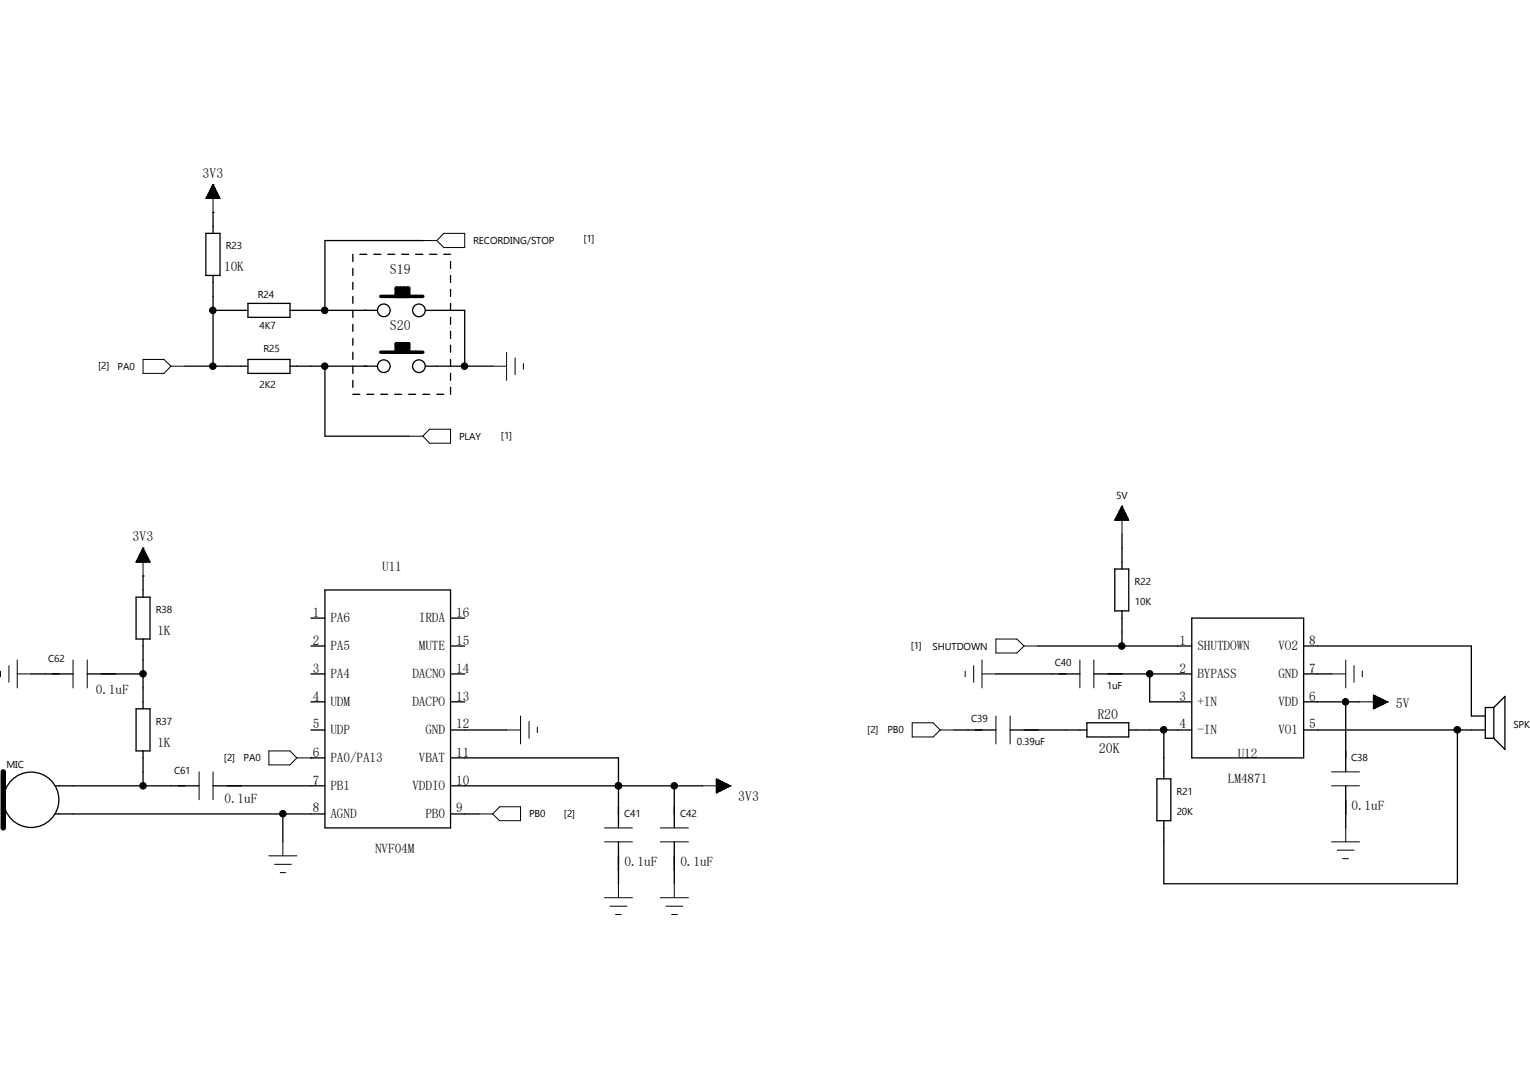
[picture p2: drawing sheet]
<svg xmlns="http://www.w3.org/2000/svg" width="297mm" height="210mm" viewBox="0 0 297 210" stroke-linecap="round" stroke-linejoin="round" font-family="sans-serif">
<g fill="none" stroke="#000" stroke-width=".25">
<path d="M40 45.3h2.7v8.2h-2.7zM41.4 41.2h.1M41.4 41.2v4.1M41.4 53.5v17.6M48.1 58.9h8.2v2.7h-8.2zM68.5 49.4v1.4M68.5 52.1v1.4M68.5 54.8v1.4M68.5 57.5v1.4M69.8 49.4h1.4M72.6 49.4h1.3M75.3 49.4h1.3"/>
<path d="M78 49.4h1.3M80.7 49.4h1.4M82.1 46.7h-19v13.5M83.4 49.4h1.4M86.1 49.4h1.4M87.5 50.8v1.3M87.5 53.5v1.3M87.5 56.2v1.3M87.5 58.9v1.3M35.9 71.1h12.2M41.4 60.2h6.7M48.1 69.8h8.2v2.7h-8.2z"/>
<path d="M56.3 60.2h16.8M56.3 71.1h16.8M63.1 71.1v13.6h16.2M68.5 60.2v1.4M68.5 62.9v1.4M68.5 65.7v1.3M68.5 68.4v1.4M68.5 71.1v1.4M68.5 73.8v1.4M68.5 76.5h1.3M71.2 76.5h1.4M73.9 76.5h1.4"/>
<path d="M76.6 76.5h1.4M79.3 76.5h1.4M82.1 76.5h1.3M82.6 60.2h7.6v10.9M82.6 71.1h13M84.8 76.5h1.3M87.5 61.6v1.3M87.5 64.3v1.4M87.5 67v1.4M87.5 69.8v1.3M87.5 72.5v1.3M87.5 75.2v1.3"/>
<path d="M26.4 115.9h2.7v8.1h-2.7zM27.8 111.8h.1M27.8 111.8v4.1M60.4 120h2.7M63.1 114.5h24.4v46.2h-24.4zM87.5 120h2.7M216.4 110.4h2.7v8.2h-2.7zM217.8 103.7v6.7M217.8 118.6v6.8M231.4 120h21.7v27.1h-21.7zM6.1 130.8h8.1M16.9 130.8h10.9"/>
<path d="M26.4 137.6h2.7v8.2h-2.7zM27.8 124v13.6M60.4 125.4h2.7M60.4 130.8h2.7M60.4 136.2h2.7M87.5 125.4h2.7M87.5 130.8h2.7M87.5 136.2h2.7M193.3 130.8h16.3M201.5 125.4h29.9M212.3 130.8h19.1M223.2 130.8v5.4h8.2"/>
<path d="M253.1 125.4h32.5v13.6h2.7M253.1 130.8h5.4M253.1 136.2h10.8M261.2 136.2v13.6M290 137.3h-1.7v6h1.7M290 137.3v6M290 137.3l2.1-2.1v10.3l-2.1-2.2M10.7 158h52.4M10.7 152.5h28M27.8 145.8v6.7M41.4 152.5h21.7M54.9 158v5.4"/>
<path d="M60.4 147.1h.1M60.4 141.7h2.7M60.4 147.1h2.7M87.5 141.7h10.8M87.5 147.1h32.6v13.6M87.5 152.5h48.9M87.5 158h5.4M120.1 152.5h.1M130.9 152.5v8.2M185.2 141.7h8.1M196.1 141.7h14.9M211 140.3h8.1v2.7h-8.1z"/>
<path d="M219.1 141.7h12.3M224.6 151.2h2.7v8.1h-2.7zM225.9 141.7v9.5M253.1 141.7h35.2M261.2 152.5v8.2M282.9 141.7v29.8h-57v-12.2M120.1 163.4v8.1M130.9 163.4v8.1"/>
<circle cx="74.5" cy="71.1" r="1.23"/>
<circle cx="74.5" cy="60.2" r="1.23"/>
<circle cx="81.3" cy="60.2" r="1.23"/>
<circle cx="81.3" cy="71.1" r="1.23"/>
<circle cx="6.1" cy="155.2" r="5.4"/>
</g>
<path d="M.6 149.8v10.9" fill="none" stroke="#000" stroke-width="1.1"/>
<g fill="none" stroke="#000" stroke-width=".19">
<path d="M40 38.4l2.6 .1M40 38.4v.1M40.1 38.3h2.5M40.2 38.2h2.3v.3M40.2 38.1v.4M40.2 38.1h2.3M40.3 38h2.2v.5M40.3 37.9v.6M40.3 37.9h2.1M40.3 37.8h2v.7M40.3 37.7v.8M40.4 37.7h1.8"/>
<path d="M40.5 37.5h1.7v1M40.5 37.5v1M40.6 37.4h1.6M40.6 37.3h1.5v1.2M40.7 37.1h1.3v1.4M40.7 37v1.5M40.7 37h1.3M40.8 36.9h1.1v1.6M40.8 36.8v1.7M40.9 36.8h.9M40.9 36.7h.9v1.8M41 36.5h.7v2"/>
<path d="M41 36.4v2.1M41.1 36.4h.5M41.1 36.2h.5v2.3M41.1 36.2v2.3M41.2 36.2h.3M41.2 36h.2v2.5M41.2 35.9v2.6M41.3 35.9h.1M41.4 35.8h.1M41.4 35.8v5.4M41.4 35.8l1.3 2.7h-2.7zM41.7 36.6h-.7l-.1 1.9"/>
<path d="M42.1 37.3h-1.5v1.2M82.1 46.7h2.7M86.1 45.3h4.1v2.7h-4.1l-1.3-1.3zM27.8 69.8h4l1.4 1.3-1.4 1.4h-4zM33.2 71.1h2.7M95.6 71.1h2.7M98.3 68.4v5.4M100 69.5v3.2M101.6 70.6v1.1M79.3 84.7h2.8M83.4 83.3h4.1v2.7h-4.1l-1.3-1.3zM216.9 100h1.8v1"/>
<path d="M216.9 99.9v1.1M217 99.9h1.6M217 99.8h1.6v1.2M217 99.7v1.3M217.1 99.7h1.4M217.1 99.5h1.3v1.5M217.1 99.4v1.6M217.2 99.4h1.2M217.2 99.4h1.1v1.6M217.2 99.2v1.8M217.3 99.2h1M217.3 99.1h.9v1.9"/>
<path d="M217.3 99v2M217.4 99h.8M217.5 98.9h.6v2.1M217.5 98.8v2.2M217.5 98.8h.6M217.6 98.7h.4v2.3M217.6 98.6v2.4M217.6 98.6h.3M217.7 98.5h.2v2.5M217.7 98.3v2.7M217.7 98.3h.1M217.8 98.3h.1"/>
<path d="M217.8 98.3v5.4M217.8 98.3l1.3 2.7h-2.7zM26.5 109l2.6 .1M26.5 108.9v.2M26.5 108.9h2.5M26.6 108.8h2.4v.3M26.6 108.7v.4M26.6 108.7h2.3M26.7 108.5h2.2v.6M26.7 108.5v.6M26.8 108.5h2M26.8 108.3h1.9v.8"/>
<path d="M26.8 108.3v.8M26.8 108.2h1.9M26.9 108.1h1.8v1M26.9 108.1v1M27 108h1.6M27 109.1v-1.2h1.5v1.2M27.1 107.8h1.4M27.1 107.7h1.3v1.4M27.1 107.6v1.5M27.2 107.6h1.2M27.2 107.5h1.1v1.6M27.2 107.4v1.7"/>
<path d="M27.3 107.4h1M27.3 107.3h.9v1.8M27.5 107h.6v2.1M27.5 106.9v2.2M27.5 106.9h.5M27.6 106.8h.4v2.3M27.6 106.7v2.4M27.6 106.7h.3M27.6 106.6h.3v2.5M27.6 106.5v2.6M27.7 106.5h.2M27.8 106.4h.1"/>
<path d="M27.8 106.4v5.4M27.8 106.4l1.3 2.7h-2.7zM28.2 107.1h-.8l-.1 2M216.5 100.9l2.6 .1M216.5 100.8v.2M216.5 100.8h2.5M216.6 101v-.4h2.4v.4M216.7 100.5h2.2M216.7 100.4h2.2v.6M216.7 100.4v.6M216.7 100.3h2.1M216.8 100.2h1.9v.8"/>
<path d="M216.8 100.2v.8M216.8 100.1h1.9M.1 130.3v1.1M1.7 129.2v3.2M3.3 130.8h2.8M3.3 128.1v5.4M14.2 128.1v5.4M16.9 128.1v5.4M101 139v5.4M187.4 130.3v1.1M189 129.2v3.2M190.6 130.8h2.7"/>
<path d="M190.6 128.1v5.4M193.3 124h4.1l1.4 1.4-1.4 1.3h-4.1zM193.3 139v5.4M196.1 139v5.4M198.8 125.4h2.7M209.6 128.1v5.4M212.3 128.1v5.4M258.5 130.8h2.7M261.2 128.1v5.4M262.8 129.2v3.2M263.9 136.2h5.5M264.5 130.3v1.1"/>
<path d="M266.6 134.9l2.8 1.3-2.8 1.4zM266.6 137.5h.2M266.6 137.5h.4M266.6 137.3h.7M266.6 137.2h.9M266.6 137.1h1.1M266.6 137h1.3M266.6 136.9h1.5M266.6 136.7h2M266.6 136.6h2.2M266.6 136.5h2.4M266.6 136.4h2.6"/>
<path d="M266.6 136.1h2.6v.3M266.6 136h2.3v.5M266.6 135.9h2.1v.7M266.6 135.8h1.9v.9M266.6 135.7h1.7v1.1M266.6 135.6h1.5v1.3M266.6 135.5h1.2v1.5M266.6 135.4h1v1.7M266.6 135.3h.8v1.9M266.6 135.2h.6v2.1M266.6 135h.4v2.5M266.6 135h.1v2.5"/>
<path d="M266.9 135v2.5M267.1 135.1v2.3M267.3 135.2v2.1M267.5 135.3v1.9M267.7 135.4v1.7M268 135.6v1.3M268.1 135.6v1.2M268.4 135.8v1h-1.8M268.6 135.8v.8M268.8 136v.5M269 136.1v.3M269.2 136.2v.1"/>
<path d="M269.4 136.2h.1M38.7 149.8v5.4M41.4 149.8v5.4M52.2 145.8h4.1l1.3 1.3-1.3 1.4h-4.1zM57.6 147.1h2.8M92.9 158h2.7M97 156.6h4v2.7h-4l-1.4-1.3zM98.3 141.7h2.7M102.7 140v3.3M104.3 141.1v1.1M136.4 152.5h5.4M139.1 151.2l2.7 1.3-2.7 1.4z"/>
<path d="M139.1 153.8h.1M139.1 153.7h.3M139.1 153.6h.6M139.1 153.5h.8M139.1 151.7h.9l.1 1.7h-1M139.1 153.3h1.2M139.1 153.2h1.5M139.1 153.1h1.7M139.1 153h1.9M139.1 152.9h2.1M139.1 152.8h2.3M139.1 152.7h2.5"/>
<path d="M139.1 152.4h2.5v.3M139.1 152.3h2.3v.5M139.1 152.2h2v.7M139.1 152.1h1.8v.9M139.1 152h1.6v1.1M139.1 151.9h1.4v1.3M139.1 151.8h1.2v1.5M139.1 151.6h.7v1.9M139.1 151.4h.5v2.2M139.1 151.3h.3v2.4M139.1 151.3v2.5M139.3 151.3v2.5"/>
<path d="M139.5 151.4v2.3M139.7 151.5v2.1M139.9 151.6v1.9M140.2 151.7v1.6M140.4 151.8v1.4M140.6 151.9v1.3M140.8 152.1v.9M141 152.1v.8M141.2 152.3v.5M141.4 152.4v.3M141.6 152.5v.1M141.8 152.5h.1"/>
<path d="M177.1 140.3h4l1.4 1.4-1.4 1.3h-4zM182.5 141.7h2.7M258.5 149.8h5.4M258.5 152.5h5.4M52.2 166.1h5.4M53.3 167.8h3.3M54.4 169.4h1.1M54.9 163.4v2.7M117.3 160.7h5.5M117.3 163.4h5.5M117.3 174.2h5.5M118.4 175.9h3.3"/>
<path d="M119.5 177.5h1.1M120.1 171.5v2.7M128.2 160.7h5.4M128.2 163.4h5.4M128.2 174.2h5.4M129.3 175.9h3.2M130.4 177.5h1.1M130.9 171.5v2.7M258.5 163.4h5.4M259.6 165h3.2M260.6 166.7h1.1M261.2 160.7v2.7"/>
</g>
<g fill="none" stroke="#000" stroke-width=".68">
<path d="M73.9 57.5h8.2M76.9 57.5v-1.6h2.4v1.6M76.9 57h2.4M76.9 56.3h2.4M77 55.9v1.6M77.7 55.9v1.6M78.4 55.9v1.6M79 55.9v1.6M73.9 68.4h8.2M76.9 68.4v-1.6h2.4v1.6M76.9 68.1h2.4M76.9 67.4h2.4"/>
<path d="M77 66.8v1.6M77.7 66.8v1.6M78.4 66.8v1.6M79 66.8v1.6"/>
</g>
<g fill="#000" stroke="#000" stroke-width=".19">
<circle cx="41.3" cy="60.2" r=".64"/>
<circle cx="41.3" cy="71.1" r=".64"/>
<circle cx="63" cy="60.2" r=".64"/>
<circle cx="63" cy="71.1" r=".64"/>
<circle cx="90.2" cy="71.1" r=".64"/>
<circle cx="27.8" cy="130.8" r=".64"/>
<circle cx="217.8" cy="125.4" r=".64"/>
<circle cx="223.2" cy="130.8" r=".64"/>
<circle cx="261.2" cy="136.2" r=".64"/>
<circle cx="27.8" cy="152.5" r=".64"/>
<circle cx="54.9" cy="157.9" r=".64"/>
<circle cx="120.1" cy="152.5" r=".64"/>
<circle cx="130.9" cy="152.5" r=".64"/>
<circle cx="225.9" cy="141.6" r=".64"/>
<circle cx="282.9" cy="141.7" r=".65"/>
</g>
<g font-size="2.7">
<text x="39.3" y="34.5">3V3</text>
<text x="75.7" y="53.2">S19</text>
<text x="75.7" y="64.1">S20</text>
<text x="25.7" y="105">3V3</text>
<text x="271" y="137.5">5V</text>
<text x="213" y="139.5">R20</text>
<text x="213.3" y="146.1">20K</text>
<text x="143.3" y="155.4">3V3</text>
</g>
<g font-size="2.6">
<text x="43.5" y="52.7">10K</text>
<text x="74.2" y="110.7">U11</text>
<text x="60.7" y="119.7">1</text>
<text x="88.6" y="119.7">16</text>
<text x="30.6" y="123.2">1K</text>
<text x="60.7" y="125.1">2</text>
<text x="64.1" y="120.8">PA6</text>
<text x="81.3" y="120.8">IRDA</text>
<text x="88.6" y="125.1">15</text>
<text x="229" y="125.1">1</text>
<text x="254.2" y="125.1">8</text>
<text x="60.7" y="130.6">3</text>
<text x="64.1" y="126.2">PA5</text>
<text x="64.1" y="131.7">PA4</text>
<text x="80.1" y="131.7">DACNO</text>
<text x="81.3" y="126.2">MUTE</text>
<text x="88.6" y="130.6">14</text>
<text x="229" y="130.6">2</text>
<text x="232.5" y="126.2">SHUTDOWN</text>
<text x="232.5" y="131.7">BYPASS</text>
<text x="248.2" y="131.7">GND</text>
<text x="248.2" y="126.2">VO2</text>
<text x="254.2" y="130.6">7</text>
<text x="18.6" y="134.6">0.1uF</text>
<text x="60.7" y="136">4</text>
<text x="64.1" y="137.1">UDM</text>
<text x="80.1" y="137.1">DACPO</text>
<text x="88.6" y="136">13</text>
<text x="229" y="136">3</text>
<text x="232.5" y="137.1">+IN</text>
<text x="248.2" y="137.1">VDD</text>
<text x="254.2" y="136">6</text>
<text x="60.7" y="141.4">5</text>
<text x="64.1" y="142.5">UDP</text>
<text x="82.6" y="142.5">GND</text>
<text x="88.6" y="141.4">12</text>
<text x="229" y="141.4">4</text>
<text x="232.5" y="142.5">-IN</text>
<text x="248.2" y="142.5">VO1</text>
<text x="254.2" y="141.4">5</text>
<text x="30.6" y="144.9">1K</text>
<text x="60.7" y="146.9">6</text>
<text x="64.1" y="148">PA0/PA13</text>
<text x="81.3" y="148">VBAT</text>
<text x="88.6" y="146.9">11</text>
<text x="240.3" y="147.1">U12</text>
<text x="43.6" y="155.8">0.1uF</text>
<text x="60.7" y="152.3">7</text>
<text x="64.1" y="153.4">PB1</text>
<text x="80.1" y="153.4">VDDIO</text>
<text x="88.6" y="152.3">10</text>
<text x="238.4" y="152">LM4871</text>
<text x="60.7" y="157.7">8</text>
<text x="64.1" y="158.8">AGND</text>
<text x="82.6" y="158.8">PB0</text>
<text x="88.6" y="157.7">9</text>
<text x="262.4" y="157.2">0.1uF</text>
<text x="72.8" y="165.6">NVF04M</text>
<text x="121.2" y="168">0.1uF</text>
<text x="132.1" y="168">0.1uF</text>
</g>
<g font-size="1.9">
<text x="91.8" y="47.4">RECORDING/STOP</text>
<text x="113.2" y="47">[1]</text>
<text x="43.8" y="48.3">R23</text>
<text x="50" y="57.8">R24</text>
<text x="50.4" y="63.9">4K7</text>
<text x="19" y="71.7">[2]</text>
<text x="22.8" y="71.8">PA0</text>
<text x="51.1" y="68.4">R25</text>
<text x="50.4" y="75.3">2K2</text>
<text x="89.1" y="85.3">PLAY</text>
<text x="97.2" y="85.3">[1]</text>
<text x="216.7" y="96.9">5V</text>
<text x="220.3" y="113.5">R22</text>
<text x="30.2" y="118.9">R38</text>
<text x="220.3" y="117.4">10K</text>
<text x="176.8" y="125.9">[1]</text>
<text x="9.4" y="128.5">C62</text>
<text x="181" y="126.1">SHUTDOWN</text>
<text x="204.8" y="129.3">C40</text>
<text x="214.9" y="133.7">1uF</text>
<text x="30.2" y="140.6">R37</text>
<text x="168.4" y="142.3">[2]</text>
<text x="172.3" y="142.4">PB0</text>
<text x="188.5" y="140.2">C39</text>
<text x="293.8" y="141.4">SPK</text>
<text x="1.3" y="149">MIC</text>
<text x="43.5" y="147.7">[2]</text>
<text x="47.3" y="147.8">PA0</text>
<text x="197.4" y="144.5">0.39uF</text>
<text x="262.3" y="147.8">C38</text>
<text x="33.8" y="150.2">C61</text>
<text x="228.4" y="154.2">R21</text>
<text x="102.7" y="158.7">PB0</text>
<text x="109.5" y="158.5">[2]</text>
<text x="121.2" y="158.7">C41</text>
<text x="132" y="158.7">C42</text>
<text x="228.4" y="158.1">20K</text>
</g>
</svg>
